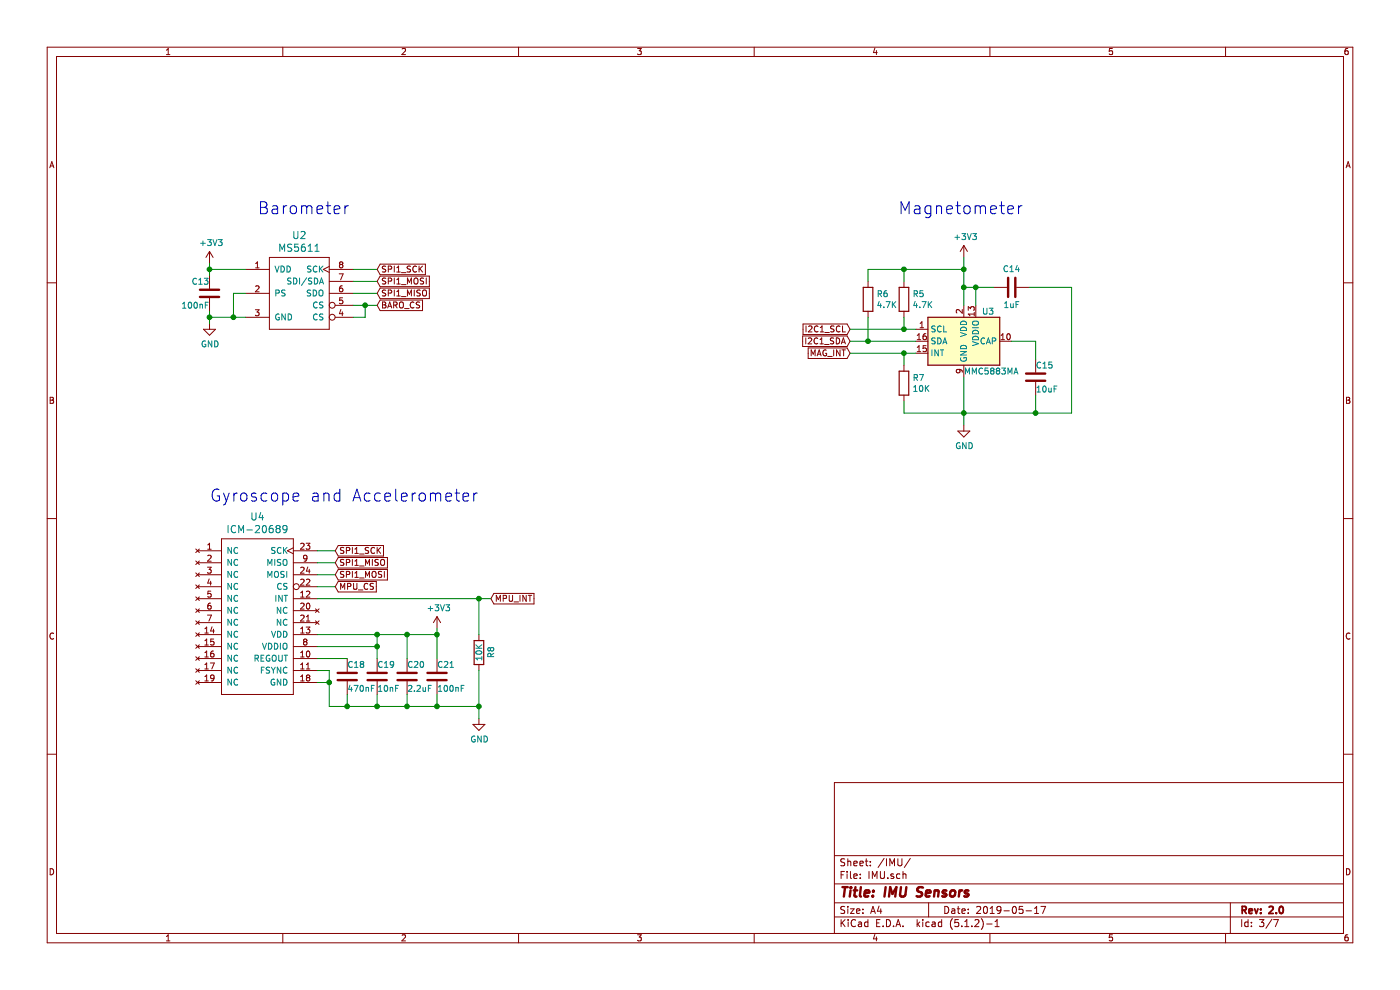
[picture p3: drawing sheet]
EESchema Schematic File Version 4
LIBS:SimpleFCv2-cache
EELAYER 29 0
EELAYER END
$Descr A4 11693 8268
encoding utf-8
Sheet 3 7
Title "IMU Sensors"
Date "2019-05-17"
Rev "2.0"
Comp ""
Comment1 ""
Comment2 ""
Comment3 ""
Comment4 ""
$EndDescr
$Comp
L mems:ICM-20689 U4
U 1 1
P 2150 5150
F 0 "U4" H 2150 5987 60  0000 C CNN
F 1 "ICM-20689" H 2150 5881 60  0000 C CNN
F 2 "MEMS:QFN-24_MPU" H 2150 5150 60  0001 C CNN
F 3 "" H 2150 5150 60  0001 C CNN
	1    2150 5150
	1    0    0    -1  
$EndComp
$Comp
L mems:MS5611 U2
U 1 1
P 2500 2450
F 0 "U2" H 2500 2937 60  0000 C CNN
F 1 "MS5611" H 2500 2831 60  0000 C CNN
F 2 "MEMS:QFN8-5x3" H 2500 2450 60  0001 C CNN
F 3 "" H 2500 2450 60  0001 C CNN
	1    2500 2450
	1    0    0    -1  
$EndComp
$Comp
L power:GND #PWR016
U 1 1
P 1750 2700
F 0 "#PWR016" H 1750 2450 50  0001 C CNN
F 1 "GND" H 1755 2527 50  0000 C CNN
F 2 "" H 1750 2700 50  0001 C CNN
F 3 "" H 1750 2700 50  0001 C CNN
	1    1750 2700
	1    0    0    -1  
$EndComp
$Comp
L power:+3V3 #PWR015
U 1 1
P 1750 2200
F 0 "#PWR015" H 1750 2050 50  0001 C CNN
F 1 "+3V3" H 1765 2373 50  0000 C CNN
F 2 "" H 1750 2200 50  0001 C CNN
F 3 "" H 1750 2200 50  0001 C CNN
	1    1750 2200
	1    0    0    -1  
$EndComp
$Comp
L power:+3V3 #PWR018
U 1 1
P 3650 5250
F 0 "#PWR018" H 3650 5100 50  0001 C CNN
F 1 "+3V3" H 3665 5423 50  0000 C CNN
F 2 "" H 3650 5250 50  0001 C CNN
F 3 "" H 3650 5250 50  0001 C CNN
	1    3650 5250
	1    0    0    -1  
$EndComp
$Comp
L power:GND #PWR017
U 1 1
P 8050 3550
F 0 "#PWR017" H 8050 3300 50  0001 C CNN
F 1 "GND" H 8055 3377 50  0000 C CNN
F 2 "" H 8050 3550 50  0001 C CNN
F 3 "" H 8050 3550 50  0001 C CNN
	1    8050 3550
	1    0    0    -1  
$EndComp
$Comp
L power:GND #PWR019
U 1 1
P 4000 6000
F 0 "#PWR019" H 4000 5750 50  0001 C CNN
F 1 "GND" H 4005 5827 50  0000 C CNN
F 2 "" H 4000 6000 50  0001 C CNN
F 3 "" H 4000 6000 50  0001 C CNN
	1    4000 6000
	1    0    0    -1  
$EndComp
Wire Wire Line
	2650 4600 2800 4600
Wire Wire Line
	2650 4700 2800 4700
Wire Wire Line
	2650 4800 2800 4800
Wire Wire Line
	2650 4900 2800 4900
Wire Wire Line
	2650 5000 4000 5000
Text GLabel 2800 4600 2    50   Input ~ 0
SPI1_SCK
Text GLabel 2800 4700 2    50   Input ~ 0
SPI1_MISO
Text GLabel 2800 4800 2    50   Input ~ 0
SPI1_MOSI
Text GLabel 2800 4900 2    50   Input ~ 0
MPU_CS
Text GLabel 4100 5000 2    50   Input ~ 0
MPU_INT
$Comp
L Device:C C18
U 1 1
P 2900 5650
F 0 "C18" H 2900 5750 50  0000 L CNN
F 1 "470nF" H 2900 5550 50  0000 L CNN
F 2 "Capacitor_SMD:C_0603_1608Metric_Pad1.05x0.95mm_HandSolder" H 2938 5500 50  0001 C CNN
F 3 "" H 2900 5650 50  0001 C CNN
	1    2900 5650
	1    0    0    -1  
$EndComp
$Comp
L Device:C C19
U 1 1
P 3150 5650
F 0 "C19" H 3150 5750 50  0000 L CNN
F 1 "10nF" H 3150 5550 50  0000 L CNN
F 2 "Capacitor_SMD:C_0603_1608Metric_Pad1.05x0.95mm_HandSolder" H 3188 5500 50  0001 C CNN
F 3 "" H 3150 5650 50  0001 C CNN
	1    3150 5650
	1    0    0    -1  
$EndComp
$Comp
L Device:C C20
U 1 1
P 3400 5650
F 0 "C20" H 3400 5750 50  0000 L CNN
F 1 "2.2uF" H 3400 5550 50  0000 L CNN
F 2 "Capacitor_SMD:C_0603_1608Metric_Pad1.05x0.95mm_HandSolder" H 3438 5500 50  0001 C CNN
F 3 "" H 3400 5650 50  0001 C CNN
	1    3400 5650
	1    0    0    -1  
$EndComp
$Comp
L Device:C C21
U 1 1
P 3650 5650
F 0 "C21" H 3650 5750 50  0000 L CNN
F 1 "100nF" H 3650 5550 50  0000 L CNN
F 2 "Capacitor_SMD:C_0603_1608Metric_Pad1.05x0.95mm_HandSolder" H 3688 5500 50  0001 C CNN
F 3 "" H 3650 5650 50  0001 C CNN
	1    3650 5650
	1    0    0    -1  
$EndComp
Wire Wire Line
	2650 5500 2900 5500
Wire Wire Line
	3650 5250 3650 5300
Wire Wire Line
	2650 5300 3150 5300
Connection ~ 3650 5300
Wire Wire Line
	3650 5300 3650 5500
Wire Wire Line
	2650 5400 3150 5400
Wire Wire Line
	3150 5400 3150 5300
Connection ~ 3150 5300
Wire Wire Line
	3150 5300 3400 5300
Wire Wire Line
	3150 5400 3150 5500
Connection ~ 3150 5400
Wire Wire Line
	3400 5500 3400 5300
Connection ~ 3400 5300
Wire Wire Line
	3400 5300 3650 5300
Wire Wire Line
	3650 5900 3400 5900
Wire Wire Line
	2750 5900 2750 5700
Wire Wire Line
	2750 5600 2650 5600
Wire Wire Line
	3650 5900 3650 5800
Wire Wire Line
	2650 5700 2750 5700
Connection ~ 2750 5700
Wire Wire Line
	2750 5700 2750 5600
Wire Wire Line
	2900 5800 2900 5900
Connection ~ 2900 5900
Wire Wire Line
	2900 5900 2750 5900
Wire Wire Line
	3150 5800 3150 5900
Connection ~ 3150 5900
Wire Wire Line
	3150 5900 2900 5900
Wire Wire Line
	3400 5800 3400 5900
Connection ~ 3400 5900
Wire Wire Line
	3400 5900 3150 5900
Text GLabel 7100 2850 0    50   Input ~ 0
I2C1_SDA
Text GLabel 7100 2750 0    50   Input ~ 0
I2C1_SCL
Text GLabel 7100 2950 0    50   Input ~ 0
MAG_INT
$Comp
L Device:C C13
U 1 1
P 1750 2450
F 0 "C13" H 1750 2550 50  0000 L CNN
F 1 "100nF" H 1750 2350 50  0000 L CNN
F 2 "Capacitor_SMD:C_0603_1608Metric_Pad1.05x0.95mm_HandSolder" H 1788 2300 50  0001 C CNN
F 3 "" H 1750 2450 50  0001 C CNN
	1    1750 2450
	-1   0    0    -1  
$EndComp
Wire Wire Line
	2050 2650 1950 2650
Wire Wire Line
	1750 2650 1750 2700
Wire Wire Line
	1750 2650 1750 2600
Connection ~ 1750 2650
Wire Wire Line
	2050 2450 1950 2450
Wire Wire Line
	1950 2450 1950 2650
Connection ~ 1950 2650
Wire Wire Line
	1950 2650 1750 2650
Wire Wire Line
	2050 2250 1750 2250
Wire Wire Line
	1750 2250 1750 2300
Wire Wire Line
	1750 2250 1750 2200
Connection ~ 1750 2250
Wire Wire Line
	2950 2550 3050 2550
Wire Wire Line
	3050 2550 3050 2650
Wire Wire Line
	3050 2650 2950 2650
Connection ~ 3050 2550
Wire Wire Line
	3050 2550 3150 2550
Wire Wire Line
	2950 2450 3150 2450
Wire Wire Line
	2950 2350 3150 2350
Wire Wire Line
	2950 2250 3150 2250
Text GLabel 3150 2250 2    50   Input ~ 0
SPI1_SCK
Text GLabel 3150 2350 2    50   Input ~ 0
SPI1_MOSI
Text GLabel 3150 2450 2    50   Input ~ 0
SPI1_MISO
Text GLabel 3150 2550 2    50   Input ~ 0
BARO_CS
$Comp
L Device:R R5
U 1 1
P 7550 2500
F 0 "R5" H 7620 2546 50  0000 L CNN
F 1 "4.7K" H 7620 2455 50  0000 L CNN
F 2 "Resistor_SMD:R_0603_1608Metric_Pad1.05x0.95mm_HandSolder" V 7480 2500 50  0001 C CNN
F 3 "" H 7550 2500 50  0001 C CNN
	1    7550 2500
	1    0    0    -1  
$EndComp
$Comp
L Device:R R6
U 1 1
P 7250 2500
F 0 "R6" H 7320 2546 50  0000 L CNN
F 1 "4.7K" H 7320 2455 50  0000 L CNN
F 2 "Resistor_SMD:R_0603_1608Metric_Pad1.05x0.95mm_HandSolder" V 7180 2500 50  0001 C CNN
F 3 "" H 7250 2500 50  0001 C CNN
	1    7250 2500
	1    0    0    -1  
$EndComp
$Comp
L Device:R R8
U 1 1
P 4000 5450
F 0 "R8" V 4100 5400 50  0000 L CNN
F 1 "10K" V 4000 5450 50  0000 C CNN
F 2 "Resistor_SMD:R_0603_1608Metric_Pad1.05x0.95mm_HandSolder" V 3930 5450 50  0001 C CNN
F 3 "" H 4000 5450 50  0001 C CNN
	1    4000 5450
	1    0    0    -1  
$EndComp
Wire Wire Line
	3650 5900 4000 5900
Wire Wire Line
	4000 5900 4000 6000
Connection ~ 3650 5900
Wire Wire Line
	4000 5900 4000 5600
Connection ~ 4000 5900
Wire Wire Line
	4000 5300 4000 5000
Connection ~ 4000 5000
Wire Wire Line
	4000 5000 4100 5000
Text Notes 2150 1800 0    100  ~ 0
Barometer
Text Notes 7500 1800 0    100  ~ 0
Magnetometer
Text Notes 1750 4200 0    100  ~ 0
Gyroscope and Accelerometer
$Comp
L Sensor_Magnetic:MMC5883MA U3
U 1 1
P 8050 2850
F 0 "U3" H 8200 3100 50  0000 L CNN
F 1 "MMC5883MA" H 8050 2600 50  0000 L CNN
F 2 "Package_LGA:LGA-16_3x3mm_P0.5mm" H 8050 2150 50  0001 C CNN
F 3 "http://www.memsic.com/userfiles/files/DataSheets/Magnetic-Sensors-Datasheets/MMC5883MA-RevC.pdf" H 7950 2850 50  0001 C CNN
	1    8050 2850
	1    0    0    -1  
$EndComp
$Comp
L Device:C C15
U 1 1
P 8650 3150
F 0 "C15" H 8650 3250 50  0000 L CNN
F 1 "10uF" H 8650 3050 50  0000 L CNN
F 2 "Capacitor_SMD:C_0603_1608Metric_Pad1.05x0.95mm_HandSolder" H 8688 3000 50  0001 C CNN
F 3 "" H 8650 3150 50  0001 C CNN
	1    8650 3150
	1    0    0    -1  
$EndComp
$Comp
L Device:C C14
U 1 1
P 8450 2400
F 0 "C14" V 8600 2400 50  0000 C CNN
F 1 "1uF" V 8300 2400 50  0000 C CNN
F 2 "Capacitor_SMD:C_0603_1608Metric_Pad1.05x0.95mm_HandSolder" H 8488 2250 50  0001 C CNN
F 3 "" H 8450 2400 50  0001 C CNN
	1    8450 2400
	0    -1   -1   0   
$EndComp
Wire Wire Line
	7650 2750 7550 2750
Wire Wire Line
	7550 2650 7550 2750
Connection ~ 7550 2750
Wire Wire Line
	7550 2750 7100 2750
Wire Wire Line
	7100 2850 7250 2850
Wire Wire Line
	7250 2850 7250 2650
Wire Wire Line
	7250 2850 7650 2850
Connection ~ 7250 2850
Wire Wire Line
	8050 3150 8050 3450
Connection ~ 8050 3450
Wire Wire Line
	8050 3450 8050 3550
Wire Wire Line
	8300 2400 8150 2400
Wire Wire Line
	8150 2400 8150 2550
Wire Wire Line
	8150 2400 8050 2400
Wire Wire Line
	8050 2400 8050 2550
Connection ~ 8150 2400
$Comp
L power:+3V3 #PWR?
U 1 1
P 8050 2150
F 0 "#PWR?" H 8050 2000 50  0001 C CNN
F 1 "+3V3" H 8065 2323 50  0000 C CNN
F 2 "" H 8050 2150 50  0001 C CNN
F 3 "" H 8050 2150 50  0001 C CNN
	1    8050 2150
	1    0    0    -1  
$EndComp
Wire Wire Line
	8050 2150 8050 2250
Connection ~ 8050 2400
Wire Wire Line
	8450 2850 8650 2850
Wire Wire Line
	8650 2850 8650 3000
Wire Wire Line
	8050 3450 8650 3450
Wire Wire Line
	8650 3450 8650 3300
Wire Wire Line
	8600 2400 8950 2400
Wire Wire Line
	8950 2400 8950 3450
Wire Wire Line
	8950 3450 8650 3450
Connection ~ 8650 3450
Wire Wire Line
	8050 2250 7550 2250
Wire Wire Line
	7250 2250 7250 2350
Connection ~ 8050 2250
Wire Wire Line
	8050 2250 8050 2400
Wire Wire Line
	7550 2350 7550 2250
Connection ~ 7550 2250
Wire Wire Line
	7550 2250 7250 2250
Wire Wire Line
	7100 2950 7550 2950
Connection ~ 7550 2950
Wire Wire Line
	7550 2950 7650 2950
Wire Wire Line
	7550 3450 8050 3450
Wire Wire Line
	7550 3350 7550 3450
Wire Wire Line
	7550 3050 7550 2950
$Comp
L Device:R R7
U 1 1
P 7550 3200
F 0 "R7" H 7620 3246 50  0000 L CNN
F 1 "10K" H 7620 3155 50  0000 L CNN
F 2 "Resistor_SMD:R_0603_1608Metric_Pad1.05x0.95mm_HandSolder" V 7480 3200 50  0001 C CNN
F 3 "" H 7550 3200 50  0001 C CNN
	1    7550 3200
	1    0    0    -1  
$EndComp
$EndSCHEMATC
